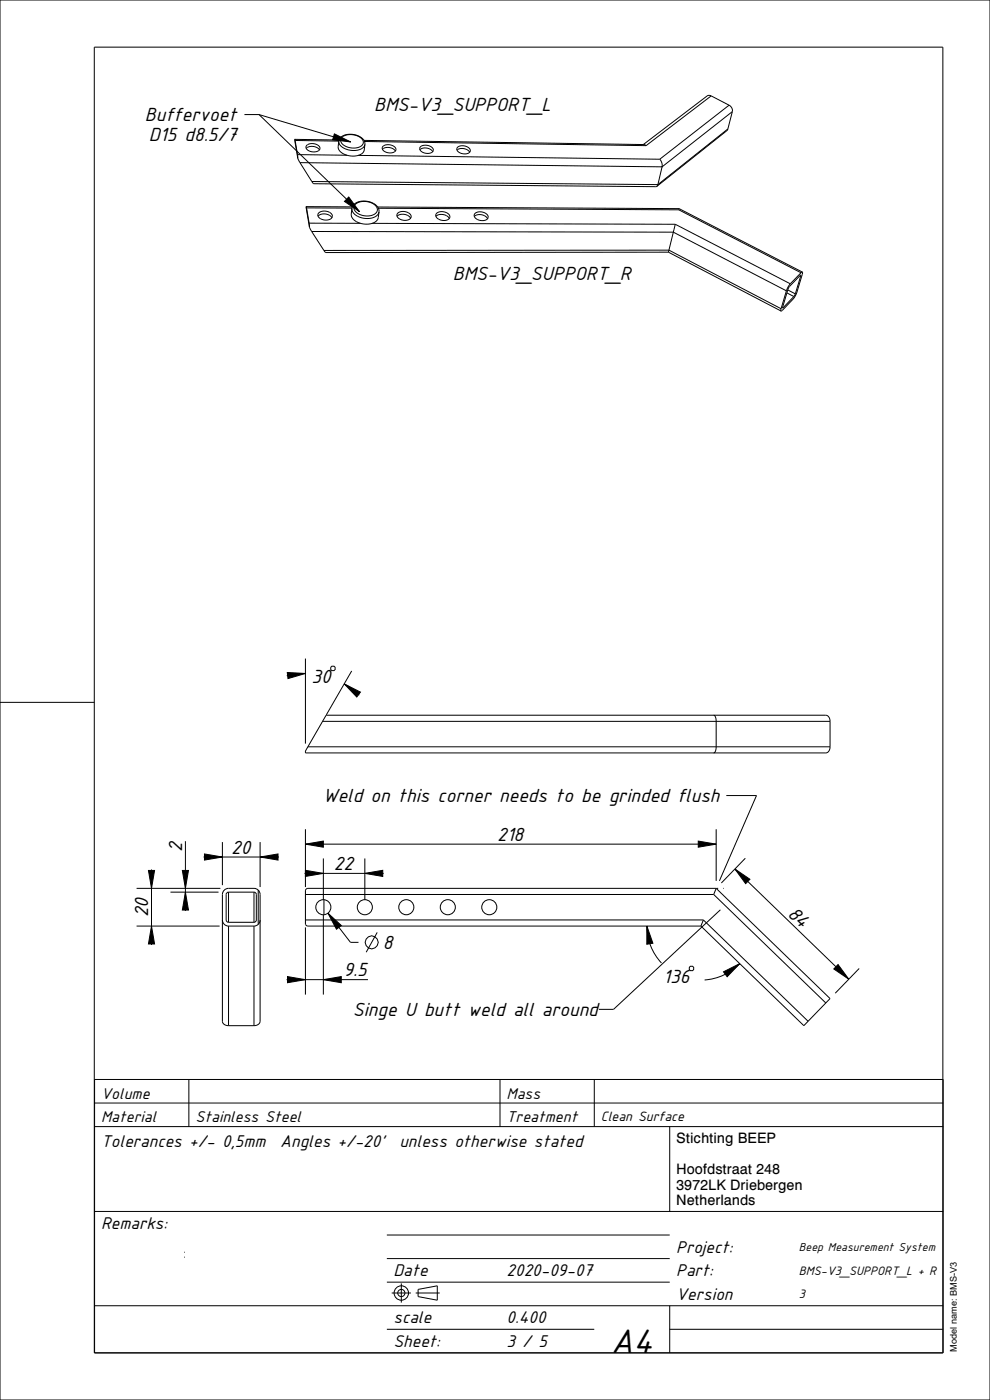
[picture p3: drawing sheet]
<svg xmlns="http://www.w3.org/2000/svg" width="210mm" height="297mm" viewBox="0 0 210 297" stroke-linecap="round" stroke-linejoin="round" font-family="sans-serif">
<g fill="none" stroke="#000" stroke-width=".21">
<path d="M0 0h210v297h-210zM51.8 24.3h3.1l19.5 5.8M54.9 24.3l21.4 20.6M62.5 29.6l9.4 .1M62.5 29.6l.7 4M62.5 29.6l.1 .2M62.6 29.8l.5 3M62.6 29.8l9.3 .1M63.1 32.8l10.5 .1M63.1 32.8l.1 .8M63.2 33.6l.4 .9M63.6 34.5l2.5 4"/>
<path d="M65 31.5l.6-.4h.9l.8 .2 .5 .5M65.1 30.8l.8-.3 1 .1 .8 .4 .2 .6-.3 .3-.4 .2h-1.3l-.9-.5-.1-.4zM66.1 38.5l.5 .5 72.8 .5M70.9 28.4l3.5 1.7-3.8-.5zM71.9 29.9a2.45 2.45 0 0 0 2.5 2 2.48 2.48 0 0 0 3-1.3M71.9 29.9a2.19 2.19 0 0 1 2.6-1.4 2.6 2.6 0 0 1 2.9 2.1M71.9 29.9l-.2 1.2a2.39 2.39 0 0 0 2.5 2 2.53 2.53 0 0 0 3.1-1.3l.1-1.2M72.5 29.1a3.2 3.2 0 0 1 4.5 .9 1.46 1.46 0 0 1-1.7 1.4 2.78 2.78 0 0 1-3-1.6zM76 33l63.9 .8M77.2 29.8l59.4 .9 .4 .2M77.3 30l59.7 .9M81.1 31.7l.6-.4h.8l.9 .3 .5 .5"/>
<path d="M81.2 31l.8-.3 1.1 .1 .7 .5 .2 .6-.3 .3-.4 .2h-1.2l-.9-.6-.1-.4zM89.1 31.8l.6-.4h.8l.8 .3 .5 .5M89.2 31.2l.7-.4 1 .1 .8 .4 .2 .7-.2 .3-.5 .2h-1.1l-.9-.6-.2-.4zM96.9 31.9l.6-.4h.9l.8 .3 .4 .5M97.1 31.2l.5-.2 .7-.1 .7 .2 .5 .4a.73 .73 0 0 1 .1 .8 .73 .73 0 0 1-.8 .3h-.9l-.7-.4-.3-.5zM139.9 33.8l.5 .8v.8l-76.8-.9M150.9 20.3l-.5-.1-.4 .2-13.5 10.3M150.9 20.3l3.9 2.1 .5 .6v.7M150.9 20.3l-13.9 10.6M154.4 27.4l-14.8 11.8-73.5-.7M154.7 22.3l-14.8 11.5M155.3 23.7l-14.9 11.7-1 4.1"/>
<path d="M155.3 23.7l-1.1 4-14.8 11.8M64.9 43.8h.1M64.9 43.8l.7 4.4M64.9 43.8l.1 .3M64.9 43.8l9.8 .1M65 44.1l.6 3.2M65 44.1l9.7 .1M65.6 47.3v.9M65.6 47.3l10.9 .1M65.6 48.2l.5 .9M66.1 49.1l76.7 .2 24 12.4M66.1 49.1l2.6 4"/>
<path d="M67.5 45.9l.6-.4 .9-.1 .8 .2 .6 .6M67.6 45.1l.8-.3 1.1 .1 .8 .4 .2 .7-.3 .4-.5 .2h-1.3l-.5-.3-.4-.4-.1-.4zM68.7 53.1h73.2l23.8 12.4M68.7 53.1l.4 .5 72.7-.1M74 41.8l2.3 3.1-3.2-2.2zM74.6 44.2a2.43 2.43 0 0 1 3-1.5 2.57 2.57 0 0 1 2.8 2.3M74.6 44.2a2.61 2.61 0 0 0 2.8 2.1 2.5 2.5 0 0 0 3-1.3M74.6 44.2l-.1 1.2a2.55 2.55 0 0 0 2.6 2.1 2.55 2.55 0 0 0 3.1-1.4l.2-1.1M75.4 43.3a3.3 3.3 0 0 1 4.6 .9 1.49 1.49 0 0 1-1.7 1.6 2.72 2.72 0 0 1-3.2-1.8zM78.9 47.4l64.3 .2M80.1 43.9l63.9 .4M80.3 44.2l63.7 .3"/>
<path d="M84.2 45.9l.7-.4h.9l.8 .3 .5 .5M84.4 45.2l.5-.3h.7l1.2 .4a.8 .8 0 0 1 .3 1 .8 .8 0 0 1-.9 .4h-.9l-.8-.4-.3-.5zM92.5 45.9l.6-.4h.8l.9 .3 .5 .6M92.6 45.3l.8-.4 1 .1 .8 .5 .2 .7-.2 .3-.5 .2-1.3-.1-.9-.6-.1-.4zM100.6 45.9l.7-.3h.8l.9 .3 .4 .5M100.7 45.3l.8-.4 1 .1 .8 .5 .2 .7-.2 .3-.5 .2h-1.2l-.9-.6-.1-.4zM141.8 53.5l23.9 12.5M143.2 47.6l24.4 12.6M143.2 47.6l-1.4 5.9M144 44.5l25.9 13.4M144 44.3v.2M144 44.3h.1"/>
<path d="M144 44.3l26.2 13.4M169.7 58.5l.1 .1M169.8 58.6v-.2l-2.5 2.6-1.3 4.2v.1h.1l-.1-.1M169.8 58.6l-1.1 3.7M169.9 57.9l-2.3 2.3M170.2 57.7l-.3 .2M170.2 57.7v.5l-1.5 4.5-.5 .8-2.5 2.5M165.7 65.5v.5M166.8 61.7l-1.1 3.8M166.9 62.1l1.5 .8M167.1 61.5l1.6 .8M167.6 60.2l-.8 1.5"/>
<path d="M168.4 62.9l-2.3 2.4M168.7 62.3l-.3 .6M64.8 139.7v18M0 149h20M60.9 142.7l3.9 .2-3.7 1.1zM64.7 142.9l-2 .1-1.9 .4M65.3 158.4h110.8M68.4 153h107.7M70.4 141.3h.5l.2 .3v.4l-.2 .3h-.5l-.2-.3v-.4zM73 145.1l3.5 1.7-.8 1.1zM73.4 145.3l2.8 2.2M74.6 142.3l-5.4 9.4"/>
<path d="M151.4 151.7l.4 .4 .1 .9v5.7l-.2 .8-.3 .2M176.1 153l-.3-.9-.6-.4h-106l-4.4 7.6v.4h110.4l.6-.4 .3-.9M176.1 153v5.4M39.3 178.5v14.8M47.2 178.6v9.2M55.2 178.6v9.6M64.8 179.1l3.8-.7v1.3zM64.8 175.9v12.3M64.8 179.1h87.1M148.1 178.4l3.8 .7-3.8 .6zM151.9 175.9v11M154.1 168.8h6.4l-7.9 18.1"/>
<path d="M29 196.5h17.6M29 188.5h17.8M31.5 184.7h1.3l-.7 3.8zM32.1 196.5l.7 3.8h-1.3zM32.1 184.5v16M36.2 189.3h10.2M38.7 184.7h1.3l-.7 3.8zM39.3 189.3l.7 3.8h-1.3zM43.2 181.8h16M43.4 181.2l3.8 .6-3.8 .7zM47.2 195.2a1.3 1.3 0 0 0 1.3 1.3M48.5 189.3h-.3l-.2 .5v5.4v.2l.5 .3"/>
<path d="M48.5 196.5h5.4M48.5 189.3v6.4M48.5 196.5v21.1M48.5 195.7h5.4M48.5 189.3h5.4M53.9 189.3v6.4M53.9 196.5v21.1M53.9 189.3l.4 .2 .1 .3v5.4l-.3 .4-.2 .1M54.8 188.8v7.3M55.2 195.2a1.3 1.3 0 0 1-1.3 1.3M55.2 181.8l3.8-.6v1.3zM64.6 185.3h16.8"/>
<path d="M64.8 184.6l3.8 .7-3.8 .6zM64.8 195.2h84.4M64.8 189.8h86.6M64.8 196.7v14.3M68.6 182.1v8.8M68.6 194v17M68.7 190.9v3.2M69.6 193.7l2.8 2.6-1 .8zM69.6 193.7l4.7 6.2h1.7M77.4 185.3l3.8-.7v1.3zM77.4 182.1v8.8M80 197.8l-2.3 4.2"/>
<path d="M137.2 196.5l1.3 3.6-1.3 .2zM137.2 196.5a11.5 11.5 0 0 0 3.1 7.8M149.2 195.2l22.2 21.5M149.2 195.2l-.5 1.3M151.4 189.8l23.8 23M151.9 188.5l-.5 1.3M151.9 188.5h-86.6l-.5 .3v7.3l.5 .4h83.4M151.9 188.5l24.2 23.3-5.6 5.8-21.8-21.1M152.8 193l-22.7 21.1h-3.1M155.9 184.4l3.2 2.1-.9 1zM155.9 184.4l24.1 23.3M158.1 182.1l-5.1 5.2"/>
<path d="M48.5 217.6h5.4M48.5 217.6l-.9-.3-.4-.6v-26.9a1.3 1.3 0 0 1 1.3-1.3h5.4a1.3 1.3 0 0 1 1.3 1.3v26.9l-.4 .6-.9 .3M60.8 207.8h17.3M61 207.2l3.8 .6-3.8 .7zM68.6 207.8l3.8-.6v1.3zM146.4 205h.5l.2 .2v.5l-.2 .2h-.5l-.2-.2v-.5zM153.5 206.2l3.4-1.8-2.7 2.8zM156.9 204.4a11.5 11.5 0 0 1-7.4 3.5M177.8 204.6l2.2 3.1-3.1-2.1zM182.3 205.5l-5.1 5.2M20.1 234h180M20.1 239h180"/>
<path d="M40.1 229v10M106.1 229v10M126.1 229v10M142.1 239v18M20.1 257h180M20.1 277h180M39.1 266.7h.1M39.1 265.7h.1M82.1 262h60M82.1 267h60M82.1 272h60M83.1 274.3h4.1"/>
<path d="M85.1 272.3v4M88.2 274.3h5.1M88.7 273.5l4.1-.7v3l-4.1-.7zM142.1 277v10M82.1 282h44M142.1 282h58M200 287v-277h-180v277h180.1v-58h-180v58"/>
<circle cx="68.6" cy="192.5" r="1.6"/>
<circle cx="77.4" cy="192.5" r="1.6"/>
<circle cx="78.8" cy="199.9" r="1.37"/>
<circle cx="86.2" cy="192.5" r="1.6"/>
<circle cx="95" cy="192.5" r="1.6"/>
<circle cx="103.8" cy="192.5" r="1.6"/>
<circle cx="85.1" cy="274.3" r="1.53"/>
<circle cx="85.1" cy="274.3" r=".76"/>
</g>
<g fill="#000">
<path d="M70.9 28.4l3.5 1.7-3.8-.5zM74 41.8l2.3 3.1-3.2-2.2zM60.9 142.7l3.9 .2-3.7 1.1zM73 145.1l3.5 1.7-.8 1.1zM64.8 179.1l3.8-.7v1.3zM148.1 178.4l3.8 .7-3.8 .6zM32.1 196.5l.7 3.8h-1.3zM31.5 184.7h1.3l-.7 3.8zM39.3 189.3l.7 3.8h-1.3zM38.7 184.7h1.3l-.7 3.8zM43.4 181.2l3.8 .6-3.8 .7zM55.2 181.8l3.8-.6v1.3z"/>
<path d="M64.8 184.6l3.8 .7-3.8 .6zM69.6 193.7l2.8 2.6-1 .8zM77.4 185.3l3.8-.7v1.3zM137.2 196.5l1.3 3.6-1.3 .2zM155.9 184.4l3.2 2.1-.9 1zM61 207.2l3.8 .6-3.8 .7zM68.6 207.8l3.8-.6v1.3zM153.5 206.2l3.4-1.8-2.7 2.8zM177.8 204.6l2.2 3.1-3.1-2.1z"/>
</g>
<path d="M152 188.5h1.5" fill="none" stroke="#000" stroke-width=".21" stroke-dasharray=".4 1.1" stroke-linecap="butt"/>
<text font-size="7.8" x="129.6" y="287">A4</text>
<g font-size="4.4">
<text x="79.4" y="23.5">BMS-V3_SUPPORT_L</text>
<text x="30.7" y="25.7">Buffervoet</text>
<text x="31.6" y="29.9">D15 d8.5/7</text>
<text x="96.1" y="59.4">BMS-V3_SUPPORT_R</text>
<text x="66.1" y="144.8">30</text>
<text x="68.4" y="170.2">Weld on this corner needs to be grinded flush</text>
<text x="105.5" y="178.4">218</text>
<text x="38.6" y="180.8" transform="rotate(-90 38.6 180.8)">2</text>
<text x="49.1" y="181.1">20</text>
<text x="70.8" y="184.6">22</text>
<text x="31.4" y="194.6" transform="rotate(-90 31.4 194.6)">20</text>
<text x="166.9" y="194" transform="rotate(44 166.9 194)">84</text>
<text x="81.2" y="201.3">8</text>
<text x="72.9" y="207.1">9.5</text>
<text x="140.7" y="208.5">136</text>
<text x="74.9" y="215.5">Singe U butt weld all around</text>
</g>
<g font-size="3.9">
<text x="21.5" y="243.3">Tolerances +/- 0,5mm</text>
<text x="59.4" y="243.3">Angles +/-20'</text>
<text x="84.7" y="243.3">unless otherwise stated</text>
<text x="21.5" y="260.8">Remarks:</text>
<text x="143.5" y="265.8">Project:</text>
<text x="83.5" y="270.8">Date</text>
<text x="107.5" y="270.8">2020-09-07</text>
<text x="143.5" y="275.8">Version</text>
<text x="143.5" y="270.8">Part:</text>
<text x="83.5" y="280.8">scale</text>
<text x="107.5" y="280.8">0.400</text>
<text x="83.5" y="285.8">Sheet:</text>
<text x="107.5" y="285.8">3 / 5</text>
</g>
<g font-size="3.6">
<text x="21.5" y="233.1">Volume</text>
<text x="107.5" y="233.1">Mass</text>
<text x="21.5" y="238.1">Material</text>
<text x="41.5" y="238.1">Stainless Steel</text>
<text x="107.5" y="238.1">Treatment</text>
</g>
<g font-size="3.1">
<text x="127.5" y="237.8">Clean Surface</text>
<text x="143.5" y="242.5">Stichting BEEP</text>
<text x="143.5" y="249.1">Hoofdstraat 248</text>
<text x="143.5" y="252.4">3972LK Driebergen</text>
<text x="143.5" y="255.7">Netherlands</text>
</g>
<g font-size="2.8">
<text x="169.5" y="270.4">BMS-V3_SUPPORT_L + R</text>
<text x="169.5" y="275.4">3</text>
</g>
<text font-size="2.6" x="169.5" y="265.4">Beep Measurement System</text>
<text font-size="2" x="203" y="286.8" transform="rotate(-90 203 286.8)">Model name: BMS-V3</text>
</svg>
